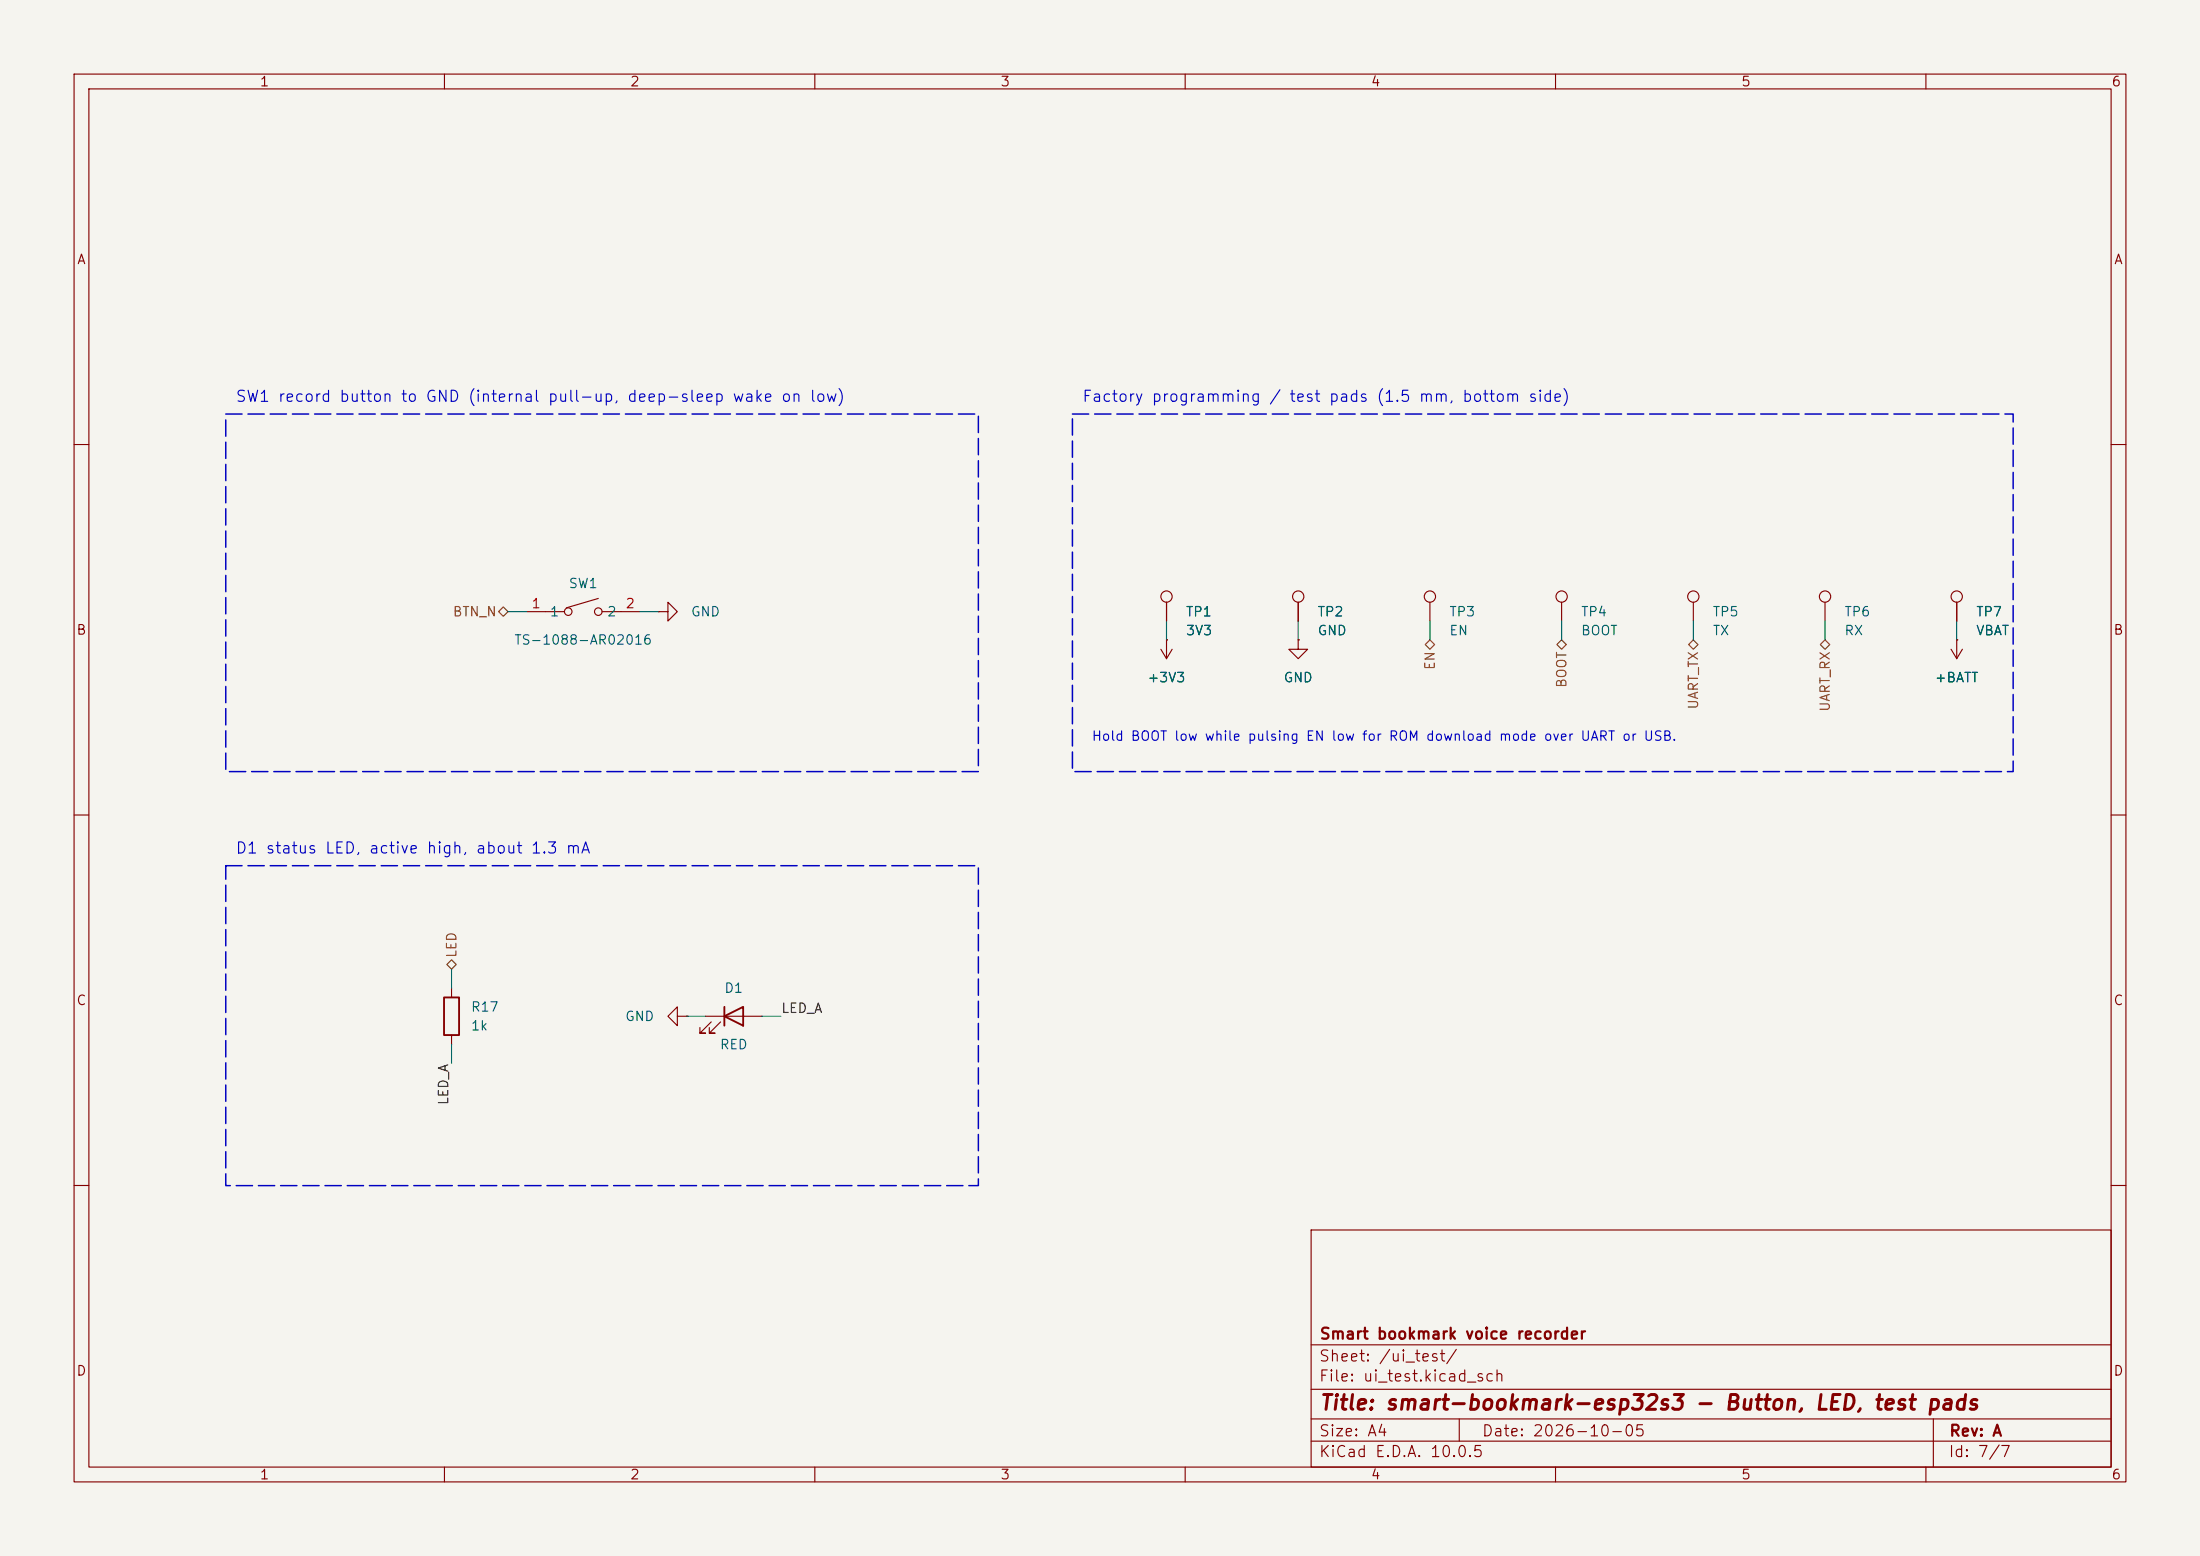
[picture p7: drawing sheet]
(kicad_sch
 (version 20260306)
 (generator "eeschema")
 (generator_version "10.0")
 (paper "A4")
 (title_block (title "smart-bookmark-esp32s3 - Button, LED, test pads") (date "2026-10-05") (rev "A") (company "Smart bookmark voice recorder"))
 (lib_symbols
  (symbol "Connector:TestPoint"
    (pin_numbers (hide yes))
    (pin_names
    (offset 0.762) (hide yes)) (exclude_from_sim no) (in_bom yes) (on_board yes)
    (in_pos_files yes)
    (duplicate_pin_numbers_are_jumpers no)
    (property "Reference" "TP" (at 0 6.858 0) (show_name no) (do_not_autoplace no) (effects (font (size 1.27 1.27))))
    (property "Value" "TestPoint" (at 0 5.08 0) (show_name no) (do_not_autoplace no) (effects (font (size 1.27 1.27))))
    (property "Footprint" "" (at 5.08 0 0) (show_name no) (do_not_autoplace no) (hide yes) (effects (font (size 1.27 1.27))))
    (property "Datasheet" "" (at 5.08 0 0) (show_name no) (do_not_autoplace no) (hide yes) (effects (font (size 1.27 1.27))))
    (property "Description" "test point" (at 0 0 0) (show_name no) (do_not_autoplace no) (hide yes) (effects (font (size 1.27 1.27))))
    (symbol "TestPoint_0_1"
    (circle (center 0 3.302) (radius 0.762) (stroke (width 0) (type default)) (fill (type none))))
    (symbol "TestPoint_1_1"
    (pin passive line (at 0 0 90) (length 2.54) (name "1" (effects (font (size 1.27 1.27)))) (number "1" (effects (font (size 1.27 1.27))))))
    (embedded_fonts no))
  (symbol "Device:LED"
    (pin_numbers (hide yes))
    (pin_names
    (offset 1.016) (hide yes)) (exclude_from_sim no) (in_bom yes) (on_board yes)
    (in_pos_files yes)
    (duplicate_pin_numbers_are_jumpers no)
    (property "Reference" "D" (at 0 2.54 0) (show_name no) (do_not_autoplace no) (effects (font (size 1.27 1.27))))
    (property "Value" "LED" (at 0 -2.54 0) (show_name no) (do_not_autoplace no) (effects (font (size 1.27 1.27))))
    (property "Footprint" "" (at 0 0 0) (show_name no) (do_not_autoplace no) (hide yes) (effects (font (size 1.27 1.27))))
    (property "Datasheet" "" (at 0 0 0) (show_name no) (do_not_autoplace no) (hide yes) (effects (font (size 1.27 1.27))))
    (property "Description" "Light emitting diode" (at 0 0 0) (show_name no) (do_not_autoplace no) (hide yes) (effects (font (size 1.27 1.27))))
    (property "Sim.Pins" "1=K 2=A" (at 0 0 0) (show_name no) (do_not_autoplace no) (hide yes) (effects (font (size 1.27 1.27))))
    (symbol "LED_0_1"
    (polyline (pts (xy -3.048 -0.762) (xy -4.572 -2.286) (xy -3.81 -2.286) (xy -4.572 -2.286) (xy -4.572 -1.524)) (stroke (width 0) (type default)) (fill (type none)))
    (polyline (pts (xy -1.778 -0.762) (xy -3.302 -2.286) (xy -2.54 -2.286) (xy -3.302 -2.286) (xy -3.302 -1.524)) (stroke (width 0) (type default)) (fill (type none)))
    (polyline (pts (xy -1.27 0) (xy 1.27 0)) (stroke (width 0) (type default)) (fill (type none)))
    (polyline (pts (xy -1.27 -1.27) (xy -1.27 1.27)) (stroke (width 0.254) (type default)) (fill (type none)))
    (polyline (pts (xy 1.27 -1.27) (xy 1.27 1.27) (xy -1.27 0) (xy 1.27 -1.27)) (stroke (width 0.254) (type default)) (fill (type none))))
    (symbol "LED_1_1"
    (pin passive line (at -3.81 0 0) (length 2.54) (name "K" (effects (font (size 1.27 1.27)))) (number "1" (effects (font (size 1.27 1.27)))))
    (pin passive line (at 3.81 0 180) (length 2.54) (name "A" (effects (font (size 1.27 1.27)))) (number "2" (effects (font (size 1.27 1.27))))))
    (embedded_fonts no))
  (symbol "Device:R"
    (pin_numbers (hide yes))
    (pin_names
    (offset 0)) (exclude_from_sim no) (in_bom yes) (on_board yes)
    (in_pos_files yes)
    (duplicate_pin_numbers_are_jumpers no)
    (property "Reference" "R" (at 2.032 0 90) (show_name no) (do_not_autoplace no) (effects (font (size 1.27 1.27))))
    (property "Value" "R" (at 0 0 90) (show_name no) (do_not_autoplace no) (effects (font (size 1.27 1.27))))
    (property "Footprint" "" (at -1.778 0 90) (show_name no) (do_not_autoplace no) (hide yes) (effects (font (size 1.27 1.27))))
    (property "Datasheet" "" (at 0 0 0) (show_name no) (do_not_autoplace no) (hide yes) (effects (font (size 1.27 1.27))))
    (property "Description" "Resistor" (at 0 0 0) (show_name no) (do_not_autoplace no) (hide yes) (effects (font (size 1.27 1.27))))
    (symbol "R_0_1"
    (rectangle (start -1.016 -2.54) (end 1.016 2.54) (stroke (width 0.254) (type default)) (fill (type none))))
    (symbol "R_1_1"
    (pin passive line (at 0 3.81 270) (length 1.27) (name "" (effects (font (size 1.27 1.27)))) (number "1" (effects (font (size 1.27 1.27)))))
    (pin passive line (at 0 -3.81 90) (length 1.27) (name "" (effects (font (size 1.27 1.27)))) (number "2" (effects (font (size 1.27 1.27))))))
    (embedded_fonts no))
  (symbol "bookmark:TS-1088-AR02016" (exclude_from_sim no) (in_bom yes) (on_board yes)
    (in_pos_files yes)
    (duplicate_pin_numbers_are_jumpers no)
    (property "Reference" "SW" (at 0 3.81 0) (show_name no) (do_not_autoplace no) (effects (font (size 1.27 1.27))))
    (property "Value" "TS-1088-AR02016" (at 0 -6.35 0) (show_name no) (do_not_autoplace no) (effects (font (size 1.27 1.27))))
    (property "Footprint" "bookmark:SW-SMD_L3.9-W3.0-P4.45" (at 0 -8.89 0) (show_name no) (do_not_autoplace no) (hide yes) (effects (font (size 1.27 1.27))))
    (property "Datasheet" "https://lcsc.com/product-detail/Tactile-Switches_XUNPU-TS-1088-AR02016_C720477.html" (at 0 -11.43 0) (show_name no) (do_not_autoplace no) (hide yes) (effects (font (size 1.27 1.27))))
    (property "Description" "" (at 0 0 0) (show_name no) (do_not_autoplace no) (hide yes) (effects (font (size 1.27 1.27))))
    (property "Manufacturer" "XUNPU(讯普)" (at 0 -13.97 0) (show_name no) (do_not_autoplace no) (hide yes) (effects (font (size 1.27 1.27))))
    (property "MPN" "TS-1088-AR02016" (at 0 -16.51 0) (show_name no) (do_not_autoplace no) (hide yes) (effects (font (size 1.27 1.27))))
    (property "LCSC Part" "C720477" (at 0 -19.05 0) (show_name no) (do_not_autoplace no) (hide yes) (effects (font (size 1.27 1.27))))
    (symbol "TS-1088-AR02016_0_1"
    (polyline (pts (xy -5.08 -1.27) (xy -2.54 -1.27)) (stroke (width 0) (type default)) (fill (type none)))
    (polyline (pts (xy -2.29 -0.76) (xy 2.03 0.51)) (stroke (width 0) (type default)) (fill (type none)))
    (circle (center -2.03 -1.27) (radius 0.51) (stroke (width 0) (type default)) (fill (type none)))
    (circle (center 2.03 -1.27) (radius 0.51) (stroke (width 0) (type default)) (fill (type none)))
    (polyline (pts (xy 5.08 -1.27) (xy 2.54 -1.27)) (stroke (width 0) (type default)) (fill (type none)))
    (pin passive line (at -7.62 -1.27 0) (length 2.54) (name "1" (effects (font (size 1.27 1.27)))) (number "1" (effects (font (size 1.27 1.27)))))
    (pin passive line (at 7.62 -1.27 180) (length 2.54) (name "2" (effects (font (size 1.27 1.27)))) (number "2" (effects (font (size 1.27 1.27))))))
    (embedded_fonts no))
  (symbol "power:+3V3"
    (power global)
    (pin_numbers (hide yes))
    (pin_names
    (offset 0) (hide yes)) (exclude_from_sim no) (in_bom yes) (on_board yes)
    (in_pos_files yes)
    (duplicate_pin_numbers_are_jumpers no)
    (property "Reference" "#PWR" (at 0 -3.81 0) (show_name no) (do_not_autoplace no) (hide yes) (effects (font (size 1.27 1.27))))
    (property "Value" "+3V3" (at 0 3.556 0) (show_name no) (do_not_autoplace no) (effects (font (size 1.27 1.27))))
    (property "Footprint" "" (at 0 0 0) (show_name no) (do_not_autoplace no) (hide yes) (effects (font (size 1.27 1.27))))
    (property "Datasheet" "" (at 0 0 0) (show_name no) (do_not_autoplace no) (hide yes) (effects (font (size 1.27 1.27))))
    (property "Description" "Power symbol creates a global label with name \"+3V3\"" (at 0 0 0) (show_name no) (do_not_autoplace no) (hide yes) (effects (font (size 1.27 1.27))))
    (symbol "+3V3_0_1"
    (polyline (pts (xy -0.762 1.27) (xy 0 2.54)) (stroke (width 0) (type default)) (fill (type none)))
    (polyline (pts (xy 0 2.54) (xy 0.762 1.27)) (stroke (width 0) (type default)) (fill (type none)))
    (polyline (pts (xy 0 0) (xy 0 2.54)) (stroke (width 0) (type default)) (fill (type none))))
    (symbol "+3V3_1_1"
    (pin power_in line (at 0 0 90) (length 0) (name "" (effects (font (size 1.27 1.27)))) (number "1" (effects (font (size 1.27 1.27))))))
    (embedded_fonts no))
  (symbol "power:+BATT"
    (power global)
    (pin_numbers (hide yes))
    (pin_names
    (offset 0) (hide yes)) (exclude_from_sim no) (in_bom yes) (on_board yes)
    (in_pos_files yes)
    (duplicate_pin_numbers_are_jumpers no)
    (property "Reference" "#PWR" (at 0 -3.81 0) (show_name no) (do_not_autoplace no) (hide yes) (effects (font (size 1.27 1.27))))
    (property "Value" "+BATT" (at 0 3.556 0) (show_name no) (do_not_autoplace no) (effects (font (size 1.27 1.27))))
    (property "Footprint" "" (at 0 0 0) (show_name no) (do_not_autoplace no) (hide yes) (effects (font (size 1.27 1.27))))
    (property "Datasheet" "" (at 0 0 0) (show_name no) (do_not_autoplace no) (hide yes) (effects (font (size 1.27 1.27))))
    (property "Description" "Power symbol creates a global label with name \"+BATT\"" (at 0 0 0) (show_name no) (do_not_autoplace no) (hide yes) (effects (font (size 1.27 1.27))))
    (symbol "+BATT_0_1"
    (polyline (pts (xy -0.762 1.27) (xy 0 2.54)) (stroke (width 0) (type default)) (fill (type none)))
    (polyline (pts (xy 0 2.54) (xy 0.762 1.27)) (stroke (width 0) (type default)) (fill (type none)))
    (polyline (pts (xy 0 0) (xy 0 2.54)) (stroke (width 0) (type default)) (fill (type none))))
    (symbol "+BATT_1_1"
    (pin power_in line (at 0 0 90) (length 0) (name "" (effects (font (size 1.27 1.27)))) (number "1" (effects (font (size 1.27 1.27))))))
    (embedded_fonts no))
  (symbol "power:GND"
    (power global)
    (pin_numbers (hide yes))
    (pin_names
    (offset 0) (hide yes)) (exclude_from_sim no) (in_bom yes) (on_board yes)
    (in_pos_files yes)
    (duplicate_pin_numbers_are_jumpers no)
    (property "Reference" "#PWR" (at 0 -6.35 0) (show_name no) (do_not_autoplace no) (hide yes) (effects (font (size 1.27 1.27))))
    (property "Value" "GND" (at 0 -3.81 0) (show_name no) (do_not_autoplace no) (effects (font (size 1.27 1.27))))
    (property "Footprint" "" (at 0 0 0) (show_name no) (do_not_autoplace no) (hide yes) (effects (font (size 1.27 1.27))))
    (property "Datasheet" "" (at 0 0 0) (show_name no) (do_not_autoplace no) (hide yes) (effects (font (size 1.27 1.27))))
    (property "Description" "Power symbol creates a global label with name \"GND\" , ground" (at 0 0 0) (show_name no) (do_not_autoplace no) (hide yes) (effects (font (size 1.27 1.27))))
    (symbol "GND_0_1"
    (polyline (pts (xy 0 0) (xy 0 -1.27) (xy 1.27 -1.27) (xy 0 -2.54) (xy -1.27 -1.27) (xy 0 -1.27)) (stroke (width 0) (type default)) (fill (type none))))
    (symbol "GND_1_1"
    (pin power_in line (at 0 0 270) (length 0) (name "" (effects (font (size 1.27 1.27)))) (number "1" (effects (font (size 1.27 1.27))))))
    (embedded_fonts no)))
 (rectangle (start 30.48 55.88) (end 132.08 104.14) (stroke (width 0.2) (type dash)) (fill (type none)))
 (text "SW1 record button to GND (internal pull-up, deep-sleep wake on low)" (exclude_from_sim no) (at 31.75 54.61 0) (effects (font (size 1.5 1.5)) (justify left bottom)))
 (symbol (lib_id "bookmark:TS-1088-AR02016") (at 78.74 81.28 0) (unit 1) (body_style 1)
  (exclude_from_sim no) (in_bom yes) (on_board yes) (in_pos_files yes) (dnp no)
  (property "Reference" "SW1" (at 78.74 78.74 0) (show_name no) (do_not_autoplace no) (effects (font (size 1.27 1.27))))
  (property "Value" "TS-1088-AR02016" (at 78.74 86.36 0) (show_name no) (do_not_autoplace no) (effects (font (size 1.27 1.27))))
  (property "Footprint" "bookmark:SW-SMD_L3.9-W3.0-P4.45" (at 78.74 81.28 0) (hide yes) (show_name no) (do_not_autoplace no) (effects (font (size 1.27 1.27))))
  (property "Datasheet" "" (at 78.74 81.28 0) (hide yes) (show_name no) (do_not_autoplace no) (effects (font (size 1.27 1.27))))
  (property "Description" "" (at 78.74 81.28 0) (hide yes) (show_name no) (do_not_autoplace no) (effects (font (size 1.27 1.27))))
  (property "MPN" "TS-1088-AR02016" (at 78.74 81.28 0) (hide yes) (show_name no) (do_not_autoplace no) (effects (font (size 1.27 1.27))))
  (property "LCSC" "C720477" (at 78.74 81.28 0) (hide yes) (show_name no) (do_not_autoplace no) (effects (font (size 1.27 1.27))))
  (pin "1")
  (pin "2"))
 (wire (pts (xy 71.12 82.55) (xy 68.58 82.55)) (stroke (width 0) (type default)))
 (hierarchical_label "BTN_N" (shape bidirectional) (at 68.58 82.55 180) (effects (font (size 1.27 1.27)) (justify right)))
 (wire (pts (xy 86.36 82.55) (xy 88.9 82.55)) (stroke (width 0) (type default)))
 (symbol (lib_id "power:GND") (at 88.9 82.55 90) (unit 1) (body_style 1)
  (exclude_from_sim no) (in_bom no) (on_board yes) (in_pos_files no) (dnp no)
  (property "Reference" "#PWR_ui_test_01" (at 88.9 78.74 90) (hide yes) (show_name no) (do_not_autoplace no) (effects (font (size 1.27 1.27))))
  (property "Value" "GND" (at 95.25 82.55 90) (show_name no) (do_not_autoplace no) (effects (font (size 1.27 1.27))))
  (property "Footprint" "" (at 88.9 82.55 0) (hide yes) (show_name no) (do_not_autoplace no) (effects (font (size 1.27 1.27))))
  (property "Datasheet" "" (at 88.9 82.55 0) (hide yes) (show_name no) (do_not_autoplace no) (effects (font (size 1.27 1.27))))
  (property "Description" "" (at 88.9 82.55 0) (hide yes) (show_name no) (do_not_autoplace no) (effects (font (size 1.27 1.27))))
  (pin "1"))
 (rectangle (start 30.48 116.84) (end 132.08 160.02) (stroke (width 0.2) (type dash)) (fill (type none)))
 (text "D1 status LED, active high, about 1.3 mA" (exclude_from_sim no) (at 31.75 115.57 0) (effects (font (size 1.5 1.5)) (justify left bottom)))
 (symbol (lib_id "Device:R") (at 60.96 137.16 0) (unit 1) (body_style 1)
  (exclude_from_sim no) (in_bom yes) (on_board yes) (in_pos_files yes) (dnp no)
  (property "Reference" "R17" (at 63.5 135.89 0) (show_name no) (do_not_autoplace no) (effects (font (size 1.27 1.27)) (justify left)))
  (property "Value" "1k" (at 63.5 138.43 0) (show_name no) (do_not_autoplace no) (effects (font (size 1.27 1.27)) (justify left)))
  (property "Footprint" "Resistor_SMD:R_0402_1005Metric" (at 60.96 137.16 0) (hide yes) (show_name no) (do_not_autoplace no) (effects (font (size 1.27 1.27))))
  (property "Datasheet" "" (at 60.96 137.16 0) (hide yes) (show_name no) (do_not_autoplace no) (effects (font (size 1.27 1.27))))
  (property "Description" "" (at 60.96 137.16 0) (hide yes) (show_name no) (do_not_autoplace no) (effects (font (size 1.27 1.27))))
  (property "MPN" "0402WGF1001TCE" (at 60.96 137.16 0) (hide yes) (show_name no) (do_not_autoplace no) (effects (font (size 1.27 1.27))))
  (property "LCSC" "C11702" (at 60.96 137.16 0) (hide yes) (show_name no) (do_not_autoplace no) (effects (font (size 1.27 1.27))))
  (pin "1")
  (pin "2"))
 (wire (pts (xy 60.96 133.35) (xy 60.96 130.81)) (stroke (width 0) (type default)))
 (hierarchical_label "LED" (shape bidirectional) (at 60.96 130.81 90) (effects (font (size 1.27 1.27)) (justify left)))
 (wire (pts (xy 60.96 140.97) (xy 60.96 143.51)) (stroke (width 0) (type default)))
 (label "LED_A" (at 60.96 143.51 270) (effects (font (size 1.27 1.27)) (justify right bottom)))
 (symbol (lib_id "Device:LED") (at 99.06 137.16 0) (unit 1) (body_style 1)
  (exclude_from_sim no) (in_bom yes) (on_board yes) (in_pos_files yes) (dnp no)
  (property "Reference" "D1" (at 99.06 133.35 0) (show_name no) (do_not_autoplace no) (effects (font (size 1.27 1.27))))
  (property "Value" "RED" (at 99.06 140.97 0) (show_name no) (do_not_autoplace no) (effects (font (size 1.27 1.27))))
  (property "Footprint" "LED_SMD:LED_0603_1608Metric" (at 99.06 137.16 0) (hide yes) (show_name no) (do_not_autoplace no) (effects (font (size 1.27 1.27))))
  (property "Datasheet" "" (at 99.06 137.16 0) (hide yes) (show_name no) (do_not_autoplace no) (effects (font (size 1.27 1.27))))
  (property "Description" "" (at 99.06 137.16 0) (hide yes) (show_name no) (do_not_autoplace no) (effects (font (size 1.27 1.27))))
  (property "MPN" "KT-0603R" (at 99.06 137.16 0) (hide yes) (show_name no) (do_not_autoplace no) (effects (font (size 1.27 1.27))))
  (property "LCSC" "C2286" (at 99.06 137.16 0) (hide yes) (show_name no) (do_not_autoplace no) (effects (font (size 1.27 1.27))))
  (pin "1")
  (pin "2"))
 (wire (pts (xy 95.25 137.16) (xy 92.71 137.16)) (stroke (width 0) (type default)))
 (symbol (lib_id "power:GND") (at 92.71 137.16 270) (unit 1) (body_style 1)
  (exclude_from_sim no) (in_bom no) (on_board yes) (in_pos_files no) (dnp no)
  (property "Reference" "#PWR_ui_test_02" (at 92.71 133.35 90) (hide yes) (show_name no) (do_not_autoplace no) (effects (font (size 1.27 1.27))))
  (property "Value" "GND" (at 86.36 137.16 90) (show_name no) (do_not_autoplace no) (effects (font (size 1.27 1.27))))
  (property "Footprint" "" (at 92.71 137.16 0) (hide yes) (show_name no) (do_not_autoplace no) (effects (font (size 1.27 1.27))))
  (property "Datasheet" "" (at 92.71 137.16 0) (hide yes) (show_name no) (do_not_autoplace no) (effects (font (size 1.27 1.27))))
  (property "Description" "" (at 92.71 137.16 0) (hide yes) (show_name no) (do_not_autoplace no) (effects (font (size 1.27 1.27))))
  (pin "1"))
 (wire (pts (xy 102.87 137.16) (xy 105.41 137.16)) (stroke (width 0) (type default)))
 (label "LED_A" (at 105.41 137.16 0) (effects (font (size 1.27 1.27)) (justify left bottom)))
 (rectangle (start 144.78 55.88) (end 271.78 104.14) (stroke (width 0.2) (type dash)) (fill (type none)))
 (text "Factory programming / test pads (1.5 mm, bottom side)" (exclude_from_sim no) (at 146.05 54.61 0) (effects (font (size 1.5 1.5)) (justify left bottom)))
 (symbol (lib_id "Connector:TestPoint") (at 157.48 83.82 0) (unit 1) (body_style 1)
  (exclude_from_sim no) (in_bom no) (on_board yes) (in_pos_files no) (dnp no)
  (property "Reference" "TP1" (at 160.02 82.55 0) (show_name no) (do_not_autoplace no) (effects (font (size 1.27 1.27)) (justify left)))
  (property "Value" "3V3" (at 160.02 85.09 0) (show_name no) (do_not_autoplace no) (effects (font (size 1.27 1.27)) (justify left)))
  (property "Footprint" "TestPoint:TestPoint_Pad_D1.5mm" (at 157.48 83.82 0) (hide yes) (show_name no) (do_not_autoplace no) (effects (font (size 1.27 1.27))))
  (property "Datasheet" "" (at 157.48 83.82 0) (hide yes) (show_name no) (do_not_autoplace no) (effects (font (size 1.27 1.27))))
  (property "Description" "" (at 157.48 83.82 0) (hide yes) (show_name no) (do_not_autoplace no) (effects (font (size 1.27 1.27))))
  (pin "1"))
 (wire (pts (xy 157.48 83.82) (xy 157.48 86.36)) (stroke (width 0) (type default)))
 (symbol (lib_id "power:+3V3") (at 157.48 86.36 180) (unit 1) (body_style 1)
  (exclude_from_sim no) (in_bom no) (on_board yes) (in_pos_files no) (dnp no)
  (property "Reference" "#PWR_ui_test_03" (at 157.48 82.55 0) (hide yes) (show_name no) (do_not_autoplace no) (effects (font (size 1.27 1.27))))
  (property "Value" "+3V3" (at 157.48 91.44 0) (show_name no) (do_not_autoplace no) (effects (font (size 1.27 1.27))))
  (property "Footprint" "" (at 157.48 86.36 0) (hide yes) (show_name no) (do_not_autoplace no) (effects (font (size 1.27 1.27))))
  (property "Datasheet" "" (at 157.48 86.36 0) (hide yes) (show_name no) (do_not_autoplace no) (effects (font (size 1.27 1.27))))
  (property "Description" "" (at 157.48 86.36 0) (hide yes) (show_name no) (do_not_autoplace no) (effects (font (size 1.27 1.27))))
  (pin "1"))
 (symbol (lib_id "Connector:TestPoint") (at 175.26 83.82 0) (unit 1) (body_style 1)
  (exclude_from_sim no) (in_bom no) (on_board yes) (in_pos_files no) (dnp no)
  (property "Reference" "TP2" (at 177.8 82.55 0) (show_name no) (do_not_autoplace no) (effects (font (size 1.27 1.27)) (justify left)))
  (property "Value" "GND" (at 177.8 85.09 0) (show_name no) (do_not_autoplace no) (effects (font (size 1.27 1.27)) (justify left)))
  (property "Footprint" "TestPoint:TestPoint_Pad_D1.5mm" (at 175.26 83.82 0) (hide yes) (show_name no) (do_not_autoplace no) (effects (font (size 1.27 1.27))))
  (property "Datasheet" "" (at 175.26 83.82 0) (hide yes) (show_name no) (do_not_autoplace no) (effects (font (size 1.27 1.27))))
  (property "Description" "" (at 175.26 83.82 0) (hide yes) (show_name no) (do_not_autoplace no) (effects (font (size 1.27 1.27))))
  (pin "1"))
 (wire (pts (xy 175.26 83.82) (xy 175.26 86.36)) (stroke (width 0) (type default)))
 (symbol (lib_id "power:GND") (at 175.26 86.36 0) (unit 1) (body_style 1)
  (exclude_from_sim no) (in_bom no) (on_board yes) (in_pos_files no) (dnp no)
  (property "Reference" "#PWR_ui_test_04" (at 175.26 82.55 0) (hide yes) (show_name no) (do_not_autoplace no) (effects (font (size 1.27 1.27))))
  (property "Value" "GND" (at 175.26 91.44 0) (show_name no) (do_not_autoplace no) (effects (font (size 1.27 1.27))))
  (property "Footprint" "" (at 175.26 86.36 0) (hide yes) (show_name no) (do_not_autoplace no) (effects (font (size 1.27 1.27))))
  (property "Datasheet" "" (at 175.26 86.36 0) (hide yes) (show_name no) (do_not_autoplace no) (effects (font (size 1.27 1.27))))
  (property "Description" "" (at 175.26 86.36 0) (hide yes) (show_name no) (do_not_autoplace no) (effects (font (size 1.27 1.27))))
  (pin "1"))
 (symbol (lib_id "Connector:TestPoint") (at 193.04 83.82 0) (unit 1) (body_style 1)
  (exclude_from_sim no) (in_bom no) (on_board yes) (in_pos_files no) (dnp no)
  (property "Reference" "TP3" (at 195.58 82.55 0) (show_name no) (do_not_autoplace no) (effects (font (size 1.27 1.27)) (justify left)))
  (property "Value" "EN" (at 195.58 85.09 0) (show_name no) (do_not_autoplace no) (effects (font (size 1.27 1.27)) (justify left)))
  (property "Footprint" "TestPoint:TestPoint_Pad_D1.5mm" (at 193.04 83.82 0) (hide yes) (show_name no) (do_not_autoplace no) (effects (font (size 1.27 1.27))))
  (property "Datasheet" "" (at 193.04 83.82 0) (hide yes) (show_name no) (do_not_autoplace no) (effects (font (size 1.27 1.27))))
  (property "Description" "" (at 193.04 83.82 0) (hide yes) (show_name no) (do_not_autoplace no) (effects (font (size 1.27 1.27))))
  (pin "1"))
 (wire (pts (xy 193.04 83.82) (xy 193.04 86.36)) (stroke (width 0) (type default)))
 (hierarchical_label "EN" (shape bidirectional) (at 193.04 86.36 270) (effects (font (size 1.27 1.27)) (justify right)))
 (symbol (lib_id "Connector:TestPoint") (at 210.82 83.82 0) (unit 1) (body_style 1)
  (exclude_from_sim no) (in_bom no) (on_board yes) (in_pos_files no) (dnp no)
  (property "Reference" "TP4" (at 213.36 82.55 0) (show_name no) (do_not_autoplace no) (effects (font (size 1.27 1.27)) (justify left)))
  (property "Value" "BOOT" (at 213.36 85.09 0) (show_name no) (do_not_autoplace no) (effects (font (size 1.27 1.27)) (justify left)))
  (property "Footprint" "TestPoint:TestPoint_Pad_D1.5mm" (at 210.82 83.82 0) (hide yes) (show_name no) (do_not_autoplace no) (effects (font (size 1.27 1.27))))
  (property "Datasheet" "" (at 210.82 83.82 0) (hide yes) (show_name no) (do_not_autoplace no) (effects (font (size 1.27 1.27))))
  (property "Description" "" (at 210.82 83.82 0) (hide yes) (show_name no) (do_not_autoplace no) (effects (font (size 1.27 1.27))))
  (pin "1"))
 (wire (pts (xy 210.82 83.82) (xy 210.82 86.36)) (stroke (width 0) (type default)))
 (hierarchical_label "BOOT" (shape bidirectional) (at 210.82 86.36 270) (effects (font (size 1.27 1.27)) (justify right)))
 (symbol (lib_id "Connector:TestPoint") (at 228.6 83.82 0) (unit 1) (body_style 1)
  (exclude_from_sim no) (in_bom no) (on_board yes) (in_pos_files no) (dnp no)
  (property "Reference" "TP5" (at 231.14 82.55 0) (show_name no) (do_not_autoplace no) (effects (font (size 1.27 1.27)) (justify left)))
  (property "Value" "TX" (at 231.14 85.09 0) (show_name no) (do_not_autoplace no) (effects (font (size 1.27 1.27)) (justify left)))
  (property "Footprint" "TestPoint:TestPoint_Pad_D1.5mm" (at 228.6 83.82 0) (hide yes) (show_name no) (do_not_autoplace no) (effects (font (size 1.27 1.27))))
  (property "Datasheet" "" (at 228.6 83.82 0) (hide yes) (show_name no) (do_not_autoplace no) (effects (font (size 1.27 1.27))))
  (property "Description" "" (at 228.6 83.82 0) (hide yes) (show_name no) (do_not_autoplace no) (effects (font (size 1.27 1.27))))
  (pin "1"))
 (wire (pts (xy 228.6 83.82) (xy 228.6 86.36)) (stroke (width 0) (type default)))
 (hierarchical_label "UART_TX" (shape bidirectional) (at 228.6 86.36 270) (effects (font (size 1.27 1.27)) (justify right)))
 (symbol (lib_id "Connector:TestPoint") (at 246.38 83.82 0) (unit 1) (body_style 1)
  (exclude_from_sim no) (in_bom no) (on_board yes) (in_pos_files no) (dnp no)
  (property "Reference" "TP6" (at 248.92 82.55 0) (show_name no) (do_not_autoplace no) (effects (font (size 1.27 1.27)) (justify left)))
  (property "Value" "RX" (at 248.92 85.09 0) (show_name no) (do_not_autoplace no) (effects (font (size 1.27 1.27)) (justify left)))
  (property "Footprint" "TestPoint:TestPoint_Pad_D1.5mm" (at 246.38 83.82 0) (hide yes) (show_name no) (do_not_autoplace no) (effects (font (size 1.27 1.27))))
  (property "Datasheet" "" (at 246.38 83.82 0) (hide yes) (show_name no) (do_not_autoplace no) (effects (font (size 1.27 1.27))))
  (property "Description" "" (at 246.38 83.82 0) (hide yes) (show_name no) (do_not_autoplace no) (effects (font (size 1.27 1.27))))
  (pin "1"))
 (wire (pts (xy 246.38 83.82) (xy 246.38 86.36)) (stroke (width 0) (type default)))
 (hierarchical_label "UART_RX" (shape bidirectional) (at 246.38 86.36 270) (effects (font (size 1.27 1.27)) (justify right)))
 (symbol (lib_id "Connector:TestPoint") (at 264.16 83.82 0) (unit 1) (body_style 1)
  (exclude_from_sim no) (in_bom no) (on_board yes) (in_pos_files no) (dnp no)
  (property "Reference" "TP7" (at 266.7 82.55 0) (show_name no) (do_not_autoplace no) (effects (font (size 1.27 1.27)) (justify left)))
  (property "Value" "VBAT" (at 266.7 85.09 0) (show_name no) (do_not_autoplace no) (effects (font (size 1.27 1.27)) (justify left)))
  (property "Footprint" "TestPoint:TestPoint_Pad_D1.5mm" (at 264.16 83.82 0) (hide yes) (show_name no) (do_not_autoplace no) (effects (font (size 1.27 1.27))))
  (property "Datasheet" "" (at 264.16 83.82 0) (hide yes) (show_name no) (do_not_autoplace no) (effects (font (size 1.27 1.27))))
  (property "Description" "" (at 264.16 83.82 0) (hide yes) (show_name no) (do_not_autoplace no) (effects (font (size 1.27 1.27))))
  (pin "1"))
 (wire (pts (xy 264.16 83.82) (xy 264.16 86.36)) (stroke (width 0) (type default)))
 (symbol (lib_id "power:+BATT") (at 264.16 86.36 180) (unit 1) (body_style 1)
  (exclude_from_sim no) (in_bom no) (on_board yes) (in_pos_files no) (dnp no)
  (property "Reference" "#PWR_ui_test_05" (at 264.16 82.55 0) (hide yes) (show_name no) (do_not_autoplace no) (effects (font (size 1.27 1.27))))
  (property "Value" "+BATT" (at 264.16 91.44 0) (show_name no) (do_not_autoplace no) (effects (font (size 1.27 1.27))))
  (property "Footprint" "" (at 264.16 86.36 0) (hide yes) (show_name no) (do_not_autoplace no) (effects (font (size 1.27 1.27))))
  (property "Datasheet" "" (at 264.16 86.36 0) (hide yes) (show_name no) (do_not_autoplace no) (effects (font (size 1.27 1.27))))
  (property "Description" "" (at 264.16 86.36 0) (hide yes) (show_name no) (do_not_autoplace no) (effects (font (size 1.27 1.27))))
  (pin "1"))
 (text "Hold BOOT low while pulsing EN low for ROM download mode over UART or USB." (exclude_from_sim no) (at 147.32 100.33 0) (effects (font (size 1.27 1.27)) (justify left bottom)))
 (embedded_fonts no))
